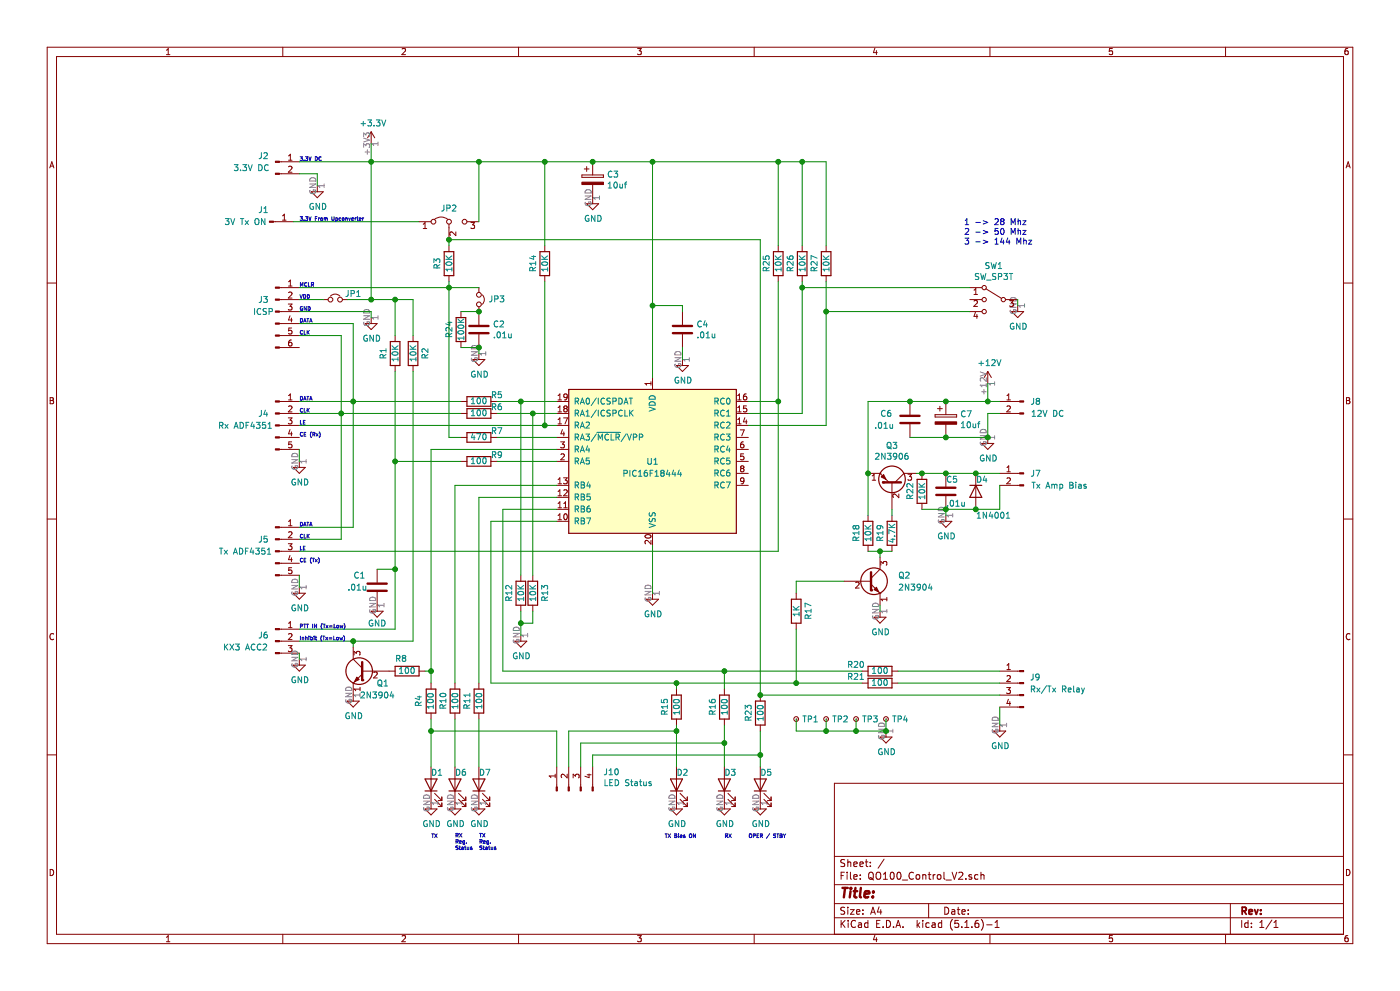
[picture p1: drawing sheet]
EESchema Schematic File Version 4
EELAYER 30 0
EELAYER END
$Descr A4 11693 8268
encoding utf-8
Sheet 1 1
Title ""
Date ""
Rev ""
Comp ""
Comment1 ""
Comment2 ""
Comment3 ""
Comment4 ""
$EndDescr
$Comp
L Transistor_BJT:2N3906 Q3
U 1 1
P 7450 4050
F 0 "Q3" V 7778 4050 50  0000 C CNN
F 1 "2N3906" V 7687 4050 50  0000 C CNN
F 2 "Package_TO_SOT_THT:TO-92_Inline" H 7650 3975 50  0001 L CIN
F 3 "https://www.fairchildsemi.com/datasheets/2N/2N3906.pdf" H 7450 4050 50  0001 L CNN
	1    7450 4050
	0    1    -1   0   
$EndComp
$Comp
L Device:CP C3
U 1 1
P 4950 1500
F 0 "C3" H 5068 1546 50  0000 L CNN
F 1 "10uf" H 5068 1455 50  0000 L CNN
F 2 "Capacitor_THT:CP_Radial_D5.0mm_P2.50mm" H 4988 1350 50  0001 C CNN
F 3 "~" H 4950 1500 50  0001 C CNN
	1    4950 1500
	1    0    0    -1  
$EndComp
$Comp
L power:+3.3V #PWR05
U 1 1
P 3100 1200
F 0 "#PWR05" H 3100 1050 50  0001 C CNN
F 1 "+3.3V" H 3115 1373 50  0000 C CNN
F 2 "" H 3100 1200 50  0001 C CNN
F 3 "" H 3100 1200 50  0001 C CNN
	1    3100 1200
	1    0    0    -1  
$EndComp
$Comp
L power:+12V #PWR016
U 1 1
P 8250 3200
F 0 "#PWR016" H 8250 3050 50  0001 C CNN
F 1 "+12V" H 8265 3373 50  0000 C CNN
F 2 "" H 8250 3200 50  0001 C CNN
F 3 "" H 8250 3200 50  0001 C CNN
	1    8250 3200
	1    0    0    -1  
$EndComp
$Comp
L Device:LED D2
U 1 1
P 5650 6550
F 0 "D2" V 5750 6500 50  0000 C CNN
F 1 "LED" H 5643 6676 50  0001 C CNN
F 2 "LED_THT:LED_D1.8mm_W3.3mm_H2.4mm" H 5650 6550 50  0001 C CNN
F 3 "~" H 5650 6550 50  0001 C CNN
	1    5650 6550
	0    -1   -1   0   
$EndComp
$Comp
L power:GND #PWR013
U 1 1
P 5450 4950
F 0 "#PWR013" H 5450 4700 50  0001 C CNN
F 1 "GND" H 5455 4777 50  0000 C CNN
F 2 "" H 5450 4950 50  0001 C CNN
F 3 "" H 5450 4950 50  0001 C CNN
	1    5450 4950
	1    0    0    -1  
$EndComp
Wire Wire Line
	5700 2600 5700 2550
Wire Wire Line
	5700 2550 5450 2550
Wire Wire Line
	5450 2550 5450 3150
$Comp
L Connector:Conn_01x06_Male J3
U 1 1
P 2300 2600
F 0 "J3" H 2200 2700 50  0000 C CNN
F 1 "ICSP" H 2200 2600 50  0000 C CNN
F 2 "Connector_PinHeader_2.54mm:PinHeader_1x06_P2.54mm_Vertical" H 2300 2600 50  0001 C CNN
F 3 "~" H 2300 2600 50  0001 C CNN
	1    2300 2600
	1    0    0    -1  
$EndComp
$Comp
L power:GND #PWR014
U 1 1
P 5700 3000
F 0 "#PWR014" H 5700 2750 50  0001 C CNN
F 1 "GND" H 5705 2827 50  0000 C CNN
F 2 "" H 5700 3000 50  0001 C CNN
F 3 "" H 5700 3000 50  0001 C CNN
	1    5700 3000
	1    0    0    -1  
$EndComp
$Comp
L power:GND #PWR04
U 1 1
P 2650 1550
F 0 "#PWR04" H 2650 1300 50  0001 C CNN
F 1 "GND" H 2655 1377 50  0000 C CNN
F 2 "" H 2650 1550 50  0001 C CNN
F 3 "" H 2650 1550 50  0001 C CNN
	1    2650 1550
	1    0    0    -1  
$EndComp
Wire Wire Line
	2500 1450 2650 1450
Wire Wire Line
	2650 1450 2650 1550
$Comp
L Device:R R5
U 1 1
P 4000 3350
F 0 "R5" V 4050 3200 50  0000 C CNN
F 1 "100" V 4000 3350 50  0000 C CNN
F 2 "Resistor_THT:R_Axial_DIN0207_L6.3mm_D2.5mm_P7.62mm_Horizontal" V 3930 3350 50  0001 C CNN
F 3 "~" H 4000 3350 50  0001 C CNN
	1    4000 3350
	0    -1   -1   0   
$EndComp
$Comp
L Device:R R6
U 1 1
P 4000 3450
F 0 "R6" V 4050 3300 50  0000 C CNN
F 1 "100" V 4000 3450 50  0000 C CNN
F 2 "Resistor_THT:R_Axial_DIN0207_L6.3mm_D2.5mm_P7.62mm_Horizontal" V 3930 3450 50  0001 C CNN
F 3 "~" H 4000 3450 50  0001 C CNN
	1    4000 3450
	0    -1   -1   0   
$EndComp
Wire Wire Line
	4150 3450 4450 3450
$Comp
L Device:R R3
U 1 1
P 3750 2200
F 0 "R3" V 3650 2200 50  0000 C CNN
F 1 "10K" V 3750 2200 50  0000 C CNN
F 2 "Resistor_THT:R_Axial_DIN0207_L6.3mm_D2.5mm_P7.62mm_Horizontal" V 3680 2200 50  0001 C CNN
F 3 "~" H 3750 2200 50  0001 C CNN
	1    3750 2200
	1    0    0    -1  
$EndComp
$Comp
L Device:R R14
U 1 1
P 4550 2200
F 0 "R14" V 4450 2200 50  0000 C CNN
F 1 "10K" V 4550 2200 50  0000 C CNN
F 2 "Resistor_THT:R_Axial_DIN0207_L6.3mm_D2.5mm_P7.62mm_Horizontal" V 4480 2200 50  0001 C CNN
F 3 "~" H 4550 2200 50  0001 C CNN
	1    4550 2200
	1    0    0    -1  
$EndComp
$Comp
L power:GND #PWR010
U 1 1
P 4000 2950
F 0 "#PWR010" H 4000 2700 50  0001 C CNN
F 1 "GND" H 4005 2777 50  0000 C CNN
F 2 "" H 4000 2950 50  0001 C CNN
F 3 "" H 4000 2950 50  0001 C CNN
	1    4000 2950
	1    0    0    -1  
$EndComp
$Comp
L Device:C C2
U 1 1
P 4000 2750
F 0 "C2" H 4115 2796 50  0000 L CNN
F 1 ".01u" H 4115 2705 50  0000 L CNN
F 2 "Capacitor_THT:C_Disc_D3.4mm_W2.1mm_P2.50mm" H 4038 2600 50  0001 C CNN
F 3 "~" H 4000 2750 50  0001 C CNN
	1    4000 2750
	1    0    0    -1  
$EndComp
Wire Wire Line
	3850 3650 3750 3650
Wire Wire Line
	4000 2900 4000 2950
Wire Wire Line
	4150 3650 4650 3650
$Comp
L Device:R R12
U 1 1
P 4350 4950
F 0 "R12" V 4250 4950 50  0000 C CNN
F 1 "10K" V 4350 4950 50  0000 C CNN
F 2 "Resistor_THT:R_Axial_DIN0207_L6.3mm_D2.5mm_P7.62mm_Horizontal" V 4280 4950 50  0001 C CNN
F 3 "~" H 4350 4950 50  0001 C CNN
	1    4350 4950
	1    0    0    -1  
$EndComp
$Comp
L Device:R R13
U 1 1
P 4450 4950
F 0 "R13" V 4550 4950 50  0000 C CNN
F 1 "10K" V 4450 4950 50  0000 C CNN
F 2 "Resistor_THT:R_Axial_DIN0207_L6.3mm_D2.5mm_P7.62mm_Horizontal" V 4380 4950 50  0001 C CNN
F 3 "~" H 4450 4950 50  0001 C CNN
	1    4450 4950
	1    0    0    -1  
$EndComp
Wire Wire Line
	4450 5100 4450 5200
Connection ~ 4450 3450
Wire Wire Line
	4450 3450 4650 3450
Wire Wire Line
	2500 2500 2700 2500
$Comp
L Device:Jumper_NC_Small JP1
U 1 1
P 2800 2500
F 0 "JP1" H 2950 2550 50  0000 C CNN
F 1 "Remove during program" H 2800 2621 50  0001 C CNN
F 2 "Connector_PinHeader_2.54mm:PinHeader_1x02_P2.54mm_Vertical" H 2800 2500 50  0001 C CNN
F 3 "~" H 2800 2500 50  0001 C CNN
	1    2800 2500
	1    0    0    -1  
$EndComp
Wire Wire Line
	2500 1350 3100 1350
Wire Wire Line
	2900 2500 3100 2500
Connection ~ 3100 1350
Wire Wire Line
	3100 1200 3100 1350
$Comp
L power:GND #PWR06
U 1 1
P 3100 2650
F 0 "#PWR06" H 3100 2400 50  0001 C CNN
F 1 "GND" H 3105 2477 50  0000 C CNN
F 2 "" H 3100 2650 50  0001 C CNN
F 3 "" H 3100 2650 50  0001 C CNN
	1    3100 2650
	1    0    0    -1  
$EndComp
Wire Wire Line
	2500 2600 3100 2600
Wire Wire Line
	3100 2600 3100 2650
Wire Wire Line
	2500 2700 2950 2700
Wire Wire Line
	2950 2700 2950 3350
Wire Wire Line
	2850 2800 2850 3450
Wire Wire Line
	2500 2800 2850 2800
Text Notes 2500 2400 0    31   ~ 0
MCLR
Text Notes 2500 2500 0    31   ~ 0
VDD
Text Notes 2500 2600 0    31   ~ 0
GND
Text Notes 2500 2700 0    31   ~ 0
DATA
Text Notes 2500 2800 0    31   ~ 0
CLK
$Comp
L Device:Jumper_NC_Small JP3
U 1 1
P 4000 2500
F 0 "JP3" V 4000 2650 50  0000 C CNN
F 1 "Remove during program" H 4000 2621 50  0001 C CNN
F 2 "Connector_PinHeader_2.54mm:PinHeader_1x02_P2.54mm_Vertical" H 4000 2500 50  0001 C CNN
F 3 "~" H 4000 2500 50  0001 C CNN
	1    4000 2500
	0    1    -1   0   
$EndComp
Wire Wire Line
	3750 2400 3750 3650
Connection ~ 4550 1350
Wire Wire Line
	4550 1350 4950 1350
Wire Wire Line
	2500 3350 2950 3350
Connection ~ 2950 3350
Wire Wire Line
	2500 3450 2850 3450
Connection ~ 2850 3450
Text Notes 2500 3350 0    31   ~ 0
DATA
Text Notes 2500 3450 0    31   ~ 0
CLK
Text Notes 2500 3550 0    31   ~ 0
LE
$Comp
L power:GND #PWR01
U 1 1
P 2500 3850
F 0 "#PWR01" H 2500 3600 50  0001 C CNN
F 1 "GND" H 2505 3677 50  0000 C CNN
F 2 "" H 2500 3850 50  0001 C CNN
F 3 "" H 2500 3850 50  0001 C CNN
	1    2500 3850
	1    0    0    -1  
$EndComp
$Comp
L power:GND #PWR02
U 1 1
P 2500 4900
F 0 "#PWR02" H 2500 4650 50  0001 C CNN
F 1 "GND" H 2505 4727 50  0000 C CNN
F 2 "" H 2500 4900 50  0001 C CNN
F 3 "" H 2500 4900 50  0001 C CNN
	1    2500 4900
	1    0    0    -1  
$EndComp
Wire Wire Line
	2500 4800 2500 4900
Wire Wire Line
	2500 3750 2500 3850
Text Notes 2500 3650 0    31   ~ 0
CE (Rx)
Text Notes 2500 4400 0    31   ~ 0
DATA
Text Notes 2500 4500 0    31   ~ 0
CLK
Text Notes 2500 4600 0    31   ~ 0
LE
Text Notes 2500 4700 0    31   ~ 0
CE (Tx)
Wire Wire Line
	2500 4400 2950 4400
Wire Wire Line
	2500 4500 2850 4500
Connection ~ 4950 1350
Wire Wire Line
	4950 1350 5450 1350
$Comp
L power:GND #PWR012
U 1 1
P 4950 1650
F 0 "#PWR012" H 4950 1400 50  0001 C CNN
F 1 "GND" H 4955 1477 50  0000 C CNN
F 2 "" H 4950 1650 50  0001 C CNN
F 3 "" H 4950 1650 50  0001 C CNN
	1    4950 1650
	1    0    0    -1  
$EndComp
$Comp
L Connector:Conn_01x01_Male J1
U 1 1
P 2250 1850
F 0 "J1" H 2200 1950 50  0000 C CNN
F 1 "3V Tx ON" H 2050 1850 50  0000 C CNN
F 2 "Connector_PinHeader_2.54mm:PinHeader_1x01_P2.54mm_Vertical" H 2250 1850 50  0001 C CNN
F 3 "~" H 2250 1850 50  0001 C CNN
	1    2250 1850
	1    0    0    -1  
$EndComp
$Comp
L Jumper:Jumper_3_Bridged12 JP2
U 1 1
P 3750 1850
F 0 "JP2" H 3750 1963 50  0000 C CNN
F 1 "Jumper_3_Bridged12" H 3750 1963 50  0001 C CNN
F 2 "Connector_PinHeader_2.54mm:PinHeader_1x03_P2.54mm_Vertical" H 3750 1850 50  0001 C CNN
F 3 "~" H 3750 1850 50  0001 C CNN
	1    3750 1850
	1    0    0    -1  
$EndComp
Wire Wire Line
	4550 3550 4550 2350
Wire Wire Line
	4550 3550 4650 3550
Wire Wire Line
	4150 3350 4350 3350
Wire Wire Line
	4350 5100 4350 5200
Wire Wire Line
	4350 5200 4450 5200
Connection ~ 4350 3350
Wire Wire Line
	4350 3350 4650 3350
Wire Wire Line
	3100 1350 3100 2500
Wire Wire Line
	4000 1350 4000 1850
Wire Wire Line
	4550 1350 4550 2050
Text Notes 2500 1850 0    31   ~ 0
3.3V From Upconverter
Text Notes 2500 1350 0    31   ~ 0
3.3V DC
Wire Wire Line
	3750 2050 3750 2000
Wire Wire Line
	5450 1350 5450 2550
Connection ~ 5450 2550
Wire Wire Line
	2500 5450 2500 5500
Text Notes 2500 5250 0    31   ~ 0
PTT IN (Tx=Low)
Text Notes 2500 5350 0    31   ~ 0
Inhibit (Tx=Low)
$Comp
L Device:R R2
U 1 1
P 3450 2950
F 0 "R2" V 3550 2950 50  0000 C CNN
F 1 "10K" V 3450 2950 50  0000 C CNN
F 2 "Resistor_THT:R_Axial_DIN0207_L6.3mm_D2.5mm_P7.62mm_Horizontal" V 3380 2950 50  0001 C CNN
F 3 "~" H 3450 2950 50  0001 C CNN
	1    3450 2950
	1    0    0    -1  
$EndComp
$Comp
L Device:C C1
U 1 1
P 3150 4900
F 0 "C1" H 2950 5000 50  0000 L CNN
F 1 ".01u" H 2900 4900 50  0000 L CNN
F 2 "Capacitor_THT:C_Disc_D3.4mm_W2.1mm_P2.50mm" H 3188 4750 50  0001 C CNN
F 3 "~" H 3150 4900 50  0001 C CNN
	1    3150 4900
	1    0    0    -1  
$EndComp
$Comp
L Device:R R9
U 1 1
P 4000 3850
F 0 "R9" V 4050 3700 50  0000 C CNN
F 1 "100" V 4000 3850 50  0000 C CNN
F 2 "Resistor_THT:R_Axial_DIN0207_L6.3mm_D2.5mm_P7.62mm_Horizontal" V 3930 3850 50  0001 C CNN
F 3 "~" H 4000 3850 50  0001 C CNN
	1    4000 3850
	0    -1   -1   0   
$EndComp
Wire Wire Line
	4150 3850 4650 3850
Wire Wire Line
	3300 2800 3300 2500
Wire Wire Line
	3300 2500 3100 2500
Connection ~ 3100 2500
$Comp
L power:GND #PWR08
U 1 1
P 3150 5050
F 0 "#PWR08" H 3150 4800 50  0001 C CNN
F 1 "GND" H 3150 4900 50  0000 C CNN
F 2 "" H 3150 5050 50  0001 C CNN
F 3 "" H 3150 5050 50  0001 C CNN
	1    3150 5050
	1    0    0    -1  
$EndComp
$Comp
L Device:R R1
U 1 1
P 3300 2950
F 0 "R1" V 3200 2950 50  0000 C CNN
F 1 "10K" V 3300 2950 50  0000 C CNN
F 2 "Resistor_THT:R_Axial_DIN0207_L6.3mm_D2.5mm_P7.62mm_Horizontal" V 3230 2950 50  0001 C CNN
F 3 "~" H 3300 2950 50  0001 C CNN
	1    3300 2950
	1    0    0    -1  
$EndComp
$Comp
L Device:R R8
U 1 1
P 3400 5600
F 0 "R8" V 3500 5650 50  0000 C CNN
F 1 "100" V 3400 5600 50  0000 C CNN
F 2 "Resistor_THT:R_Axial_DIN0207_L6.3mm_D2.5mm_P7.62mm_Horizontal" V 3330 5600 50  0001 C CNN
F 3 "~" H 3400 5600 50  0001 C CNN
	1    3400 5600
	0    -1   -1   0   
$EndComp
Connection ~ 4550 3550
Wire Wire Line
	2850 3450 3850 3450
Wire Wire Line
	2950 3350 3850 3350
$Comp
L Device:R R20
U 1 1
P 7350 5600
F 0 "R20" V 7400 5800 50  0000 C CNN
F 1 "100" V 7350 5600 50  0000 C CNN
F 2 "Resistor_THT:R_Axial_DIN0207_L6.3mm_D2.5mm_P7.62mm_Horizontal" V 7280 5600 50  0001 C CNN
F 3 "~" H 7350 5600 50  0001 C CNN
	1    7350 5600
	0    -1   -1   0   
$EndComp
$Comp
L Device:R R21
U 1 1
P 7350 5700
F 0 "R21" V 7400 5900 50  0000 C CNN
F 1 "100" V 7350 5700 50  0000 C CNN
F 2 "Resistor_THT:R_Axial_DIN0207_L6.3mm_D2.5mm_P7.62mm_Horizontal" V 7280 5700 50  0001 C CNN
F 3 "~" H 7350 5700 50  0001 C CNN
	1    7350 5700
	0    -1   -1   0   
$EndComp
Wire Wire Line
	4200 4250 4650 4250
Wire Wire Line
	4650 4350 4100 4350
Wire Wire Line
	4100 4350 4100 5700
$Comp
L power:GND #PWR011
U 1 1
P 4350 5300
F 0 "#PWR011" H 4350 5050 50  0001 C CNN
F 1 "GND" H 4355 5127 50  0000 C CNN
F 2 "" H 4350 5300 50  0001 C CNN
F 3 "" H 4350 5300 50  0001 C CNN
	1    4350 5300
	1    0    0    -1  
$EndComp
Wire Wire Line
	4350 5300 4350 5200
Connection ~ 4350 5200
$Comp
L Connector:Conn_01x02_Male J2
U 1 1
P 2300 1350
F 0 "J2" H 2200 1400 50  0000 C CNN
F 1 "3.3V DC" H 2100 1300 50  0000 C CNN
F 2 "Connector_PinHeader_2.54mm:PinHeader_1x02_P2.54mm_Vertical" H 2300 1350 50  0001 C CNN
F 3 "~" H 2300 1350 50  0001 C CNN
	1    2300 1350
	1    0    0    -1  
$EndComp
$Comp
L Transistor_BJT:2N3904 Q2
U 1 1
P 7250 4850
F 0 "Q2" H 7500 4900 50  0000 L CNN
F 1 "2N3904" H 7500 4800 50  0000 L CNN
F 2 "Package_TO_SOT_THT:TO-92_Inline" H 7450 4775 50  0001 L CIN
F 3 "https://www.fairchildsemi.com/datasheets/2N/2N3904.pdf" H 7250 4850 50  0001 L CNN
	1    7250 4850
	1    0    0    -1  
$EndComp
$Comp
L power:GND #PWR017
U 1 1
P 7350 5100
F 0 "#PWR017" H 7350 4850 50  0001 C CNN
F 1 "GND" H 7355 4927 50  0000 C CNN
F 2 "" H 7350 5100 50  0001 C CNN
F 3 "" H 7350 5100 50  0001 C CNN
	1    7350 5100
	1    0    0    -1  
$EndComp
$Comp
L Device:R R17
U 1 1
P 6650 5100
F 0 "R17" V 6750 5100 50  0000 C CNN
F 1 "1K" V 6650 5100 50  0000 C CNN
F 2 "Resistor_THT:R_Axial_DIN0207_L6.3mm_D2.5mm_P7.62mm_Horizontal" V 6580 5100 50  0001 C CNN
F 3 "~" H 6650 5100 50  0001 C CNN
	1    6650 5100
	1    0    0    -1  
$EndComp
Wire Wire Line
	6050 5600 4200 5600
$Comp
L Device:R R18
U 1 1
P 7250 4450
F 0 "R18" V 7150 4450 50  0000 C CNN
F 1 "10K" V 7250 4450 50  0000 C CNN
F 2 "Resistor_THT:R_Axial_DIN0207_L6.3mm_D2.5mm_P7.62mm_Horizontal" V 7180 4450 50  0001 C CNN
F 3 "~" H 7250 4450 50  0001 C CNN
	1    7250 4450
	1    0    0    -1  
$EndComp
$Comp
L Device:R R19
U 1 1
P 7450 4450
F 0 "R19" V 7350 4450 50  0000 C CNN
F 1 "4.7K" V 7450 4450 50  0000 C CNN
F 2 "Resistor_THT:R_Axial_DIN0207_L6.3mm_D2.5mm_P7.62mm_Horizontal" V 7380 4450 50  0001 C CNN
F 3 "~" H 7450 4450 50  0001 C CNN
	1    7450 4450
	1    0    0    -1  
$EndComp
$Comp
L Device:R R22
U 1 1
P 7700 4100
F 0 "R22" V 7600 4100 50  0000 C CNN
F 1 "10K" V 7700 4100 50  0000 C CNN
F 2 "Resistor_THT:R_Axial_DIN0207_L6.3mm_D2.5mm_P7.62mm_Horizontal" V 7630 4100 50  0001 C CNN
F 3 "~" H 7700 4100 50  0001 C CNN
	1    7700 4100
	1    0    0    -1  
$EndComp
$Comp
L Device:C C5
U 1 1
P 7900 4100
F 0 "C5" H 7900 4200 50  0000 L CNN
F 1 ".01u" H 7900 4000 50  0000 L CNN
F 2 "Capacitor_THT:C_Disc_D3.4mm_W2.1mm_P2.50mm" H 7938 3950 50  0001 C CNN
F 3 "~" H 7900 4100 50  0001 C CNN
	1    7900 4100
	1    0    0    -1  
$EndComp
$Comp
L power:GND #PWR018
U 1 1
P 7900 4300
F 0 "#PWR018" H 7900 4050 50  0001 C CNN
F 1 "GND" H 7905 4127 50  0000 C CNN
F 2 "" H 7900 4300 50  0001 C CNN
F 3 "" H 7900 4300 50  0001 C CNN
	1    7900 4300
	1    0    0    -1  
$EndComp
Wire Wire Line
	7700 4250 7900 4250
Wire Wire Line
	7900 4300 7900 4250
Connection ~ 7900 4250
Wire Wire Line
	7450 4600 7350 4600
Wire Wire Line
	7250 4300 7250 3950
Wire Wire Line
	7450 4300 7450 4250
Wire Wire Line
	7900 4250 8150 4250
Wire Wire Line
	8350 4250 8350 4050
$Comp
L Device:D D4
U 1 1
P 8150 4100
F 0 "D4" V 8050 4100 50  0000 L CNN
F 1 "1N4001" V 8350 4100 50  0000 L CNN
F 2 "Diode_THT:D_A-405_P7.62mm_Horizontal" H 8150 4100 50  0001 C CNN
F 3 "~" H 8150 4100 50  0001 C CNN
	1    8150 4100
	0    1    1    0   
$EndComp
Connection ~ 8150 4250
Wire Wire Line
	8150 4250 8350 4250
$Comp
L Device:R R15
U 1 1
P 5650 5900
F 0 "R15" V 5550 5900 50  0000 C CNN
F 1 "100" V 5650 5900 50  0000 C CNN
F 2 "Resistor_THT:R_Axial_DIN0207_L6.3mm_D2.5mm_P7.62mm_Horizontal" V 5580 5900 50  0001 C CNN
F 3 "~" H 5650 5900 50  0001 C CNN
	1    5650 5900
	1    0    0    -1  
$EndComp
$Comp
L Device:R R16
U 1 1
P 6050 5900
F 0 "R16" V 5950 5900 50  0000 C CNN
F 1 "100" V 6050 5900 50  0000 C CNN
F 2 "Resistor_THT:R_Axial_DIN0207_L6.3mm_D2.5mm_P7.62mm_Horizontal" V 5980 5900 50  0001 C CNN
F 3 "~" H 6050 5900 50  0001 C CNN
	1    6050 5900
	1    0    0    -1  
$EndComp
$Comp
L power:GND #PWR015
U 1 1
P 5650 6700
F 0 "#PWR015" H 5650 6450 50  0001 C CNN
F 1 "GND" H 5655 6527 50  0000 C CNN
F 2 "" H 5650 6700 50  0001 C CNN
F 3 "" H 5650 6700 50  0001 C CNN
	1    5650 6700
	1    0    0    -1  
$EndComp
Wire Wire Line
	5650 6100 5650 6050
Text Notes 6050 7000 0    31   ~ 0
RX
Text Notes 5550 7000 0    31   ~ 0
TX Bias ON
$Comp
L power:GND #PWR019
U 1 1
P 8250 3650
F 0 "#PWR019" H 8250 3400 50  0001 C CNN
F 1 "GND" H 8255 3477 50  0000 C CNN
F 2 "" H 8250 3650 50  0001 C CNN
F 3 "" H 8250 3650 50  0001 C CNN
	1    8250 3650
	1    0    0    -1  
$EndComp
Wire Wire Line
	8250 3350 8250 3200
$Comp
L Device:LED D1
U 1 1
P 3600 6550
F 0 "D1" V 3700 6500 50  0000 C CNN
F 1 "LED" H 3593 6676 50  0001 C CNN
F 2 "LED_THT:LED_D1.8mm_W3.3mm_H2.4mm" H 3600 6550 50  0001 C CNN
F 3 "~" H 3600 6550 50  0001 C CNN
	1    3600 6550
	0    -1   -1   0   
$EndComp
$Comp
L power:GND #PWR09
U 1 1
P 3600 6700
F 0 "#PWR09" H 3600 6450 50  0001 C CNN
F 1 "GND" H 3605 6527 50  0000 C CNN
F 2 "" H 3600 6700 50  0001 C CNN
F 3 "" H 3600 6700 50  0001 C CNN
	1    3600 6700
	1    0    0    -1  
$EndComp
Text Notes 3600 7000 0    31   ~ 0
TX
Wire Wire Line
	5650 5750 5650 5700
Connection ~ 5650 5700
Wire Wire Line
	5650 5700 6650 5700
Wire Wire Line
	6050 5750 6050 5600
$Comp
L Connector:TestPoint_Small TP1
U 1 1
P 6650 6000
F 0 "TP1" H 6698 6000 50  0000 L CNN
F 1 "M3" H 6698 5955 50  0001 L CNN
F 2 "MountingHole:MountingHole_3.2mm_M3" H 6850 6000 50  0001 C CNN
F 3 "~" H 6850 6000 50  0001 C CNN
	1    6650 6000
	1    0    0    -1  
$EndComp
$Comp
L power:GND #PWR021
U 1 1
P 7400 6100
F 0 "#PWR021" H 7400 5850 50  0001 C CNN
F 1 "GND" H 7405 5927 50  0000 C CNN
F 2 "" H 7400 6100 50  0001 C CNN
F 3 "" H 7400 6100 50  0001 C CNN
	1    7400 6100
	1    0    0    -1  
$EndComp
Wire Wire Line
	6650 6000 6650 6100
Connection ~ 7250 3950
Wire Wire Line
	7250 3350 7250 3950
Wire Wire Line
	7650 3950 7700 3950
Wire Wire Line
	7900 3950 7700 3950
Connection ~ 7700 3950
Wire Wire Line
	7900 3950 8150 3950
Connection ~ 7900 3950
Wire Wire Line
	8350 3950 8150 3950
Connection ~ 8150 3950
$Comp
L Device:CP C7
U 1 1
P 7900 3500
F 0 "C7" H 8018 3546 50  0000 L CNN
F 1 "10uf" H 8018 3455 50  0000 L CNN
F 2 "Capacitor_THT:CP_Radial_D5.0mm_P2.50mm" H 7938 3350 50  0001 C CNN
F 3 "~" H 7900 3500 50  0001 C CNN
	1    7900 3500
	1    0    0    -1  
$EndComp
Wire Wire Line
	7900 3350 7600 3350
$Comp
L Device:C C6
U 1 1
P 7600 3500
F 0 "C6" H 7350 3550 50  0000 L CNN
F 1 ".01u" H 7300 3450 50  0000 L CNN
F 2 "Capacitor_THT:C_Disc_D3.4mm_W2.1mm_P2.50mm" H 7638 3350 50  0001 C CNN
F 3 "~" H 7600 3500 50  0001 C CNN
	1    7600 3500
	1    0    0    -1  
$EndComp
Connection ~ 7600 3350
Wire Wire Line
	7600 3350 7250 3350
Wire Wire Line
	7600 3650 7900 3650
Wire Wire Line
	7900 3650 8250 3650
Connection ~ 7900 3650
Wire Wire Line
	7900 3350 8250 3350
Connection ~ 7900 3350
Wire Wire Line
	8350 3350 8250 3350
Connection ~ 8250 3350
Wire Wire Line
	8250 3650 8250 3450
Wire Wire Line
	8250 3450 8350 3450
Connection ~ 8250 3650
$Comp
L Device:R R7
U 1 1
P 4000 3650
F 0 "R7" V 4050 3500 50  0000 C CNN
F 1 "470" V 4000 3650 50  0000 C CNN
F 2 "Resistor_THT:R_Axial_DIN0207_L6.3mm_D2.5mm_P7.62mm_Horizontal" V 3930 3650 50  0001 C CNN
F 3 "~" H 4000 3650 50  0001 C CNN
	1    4000 3650
	0    -1   -1   0   
$EndComp
Wire Wire Line
	3150 4750 3300 4750
Wire Wire Line
	3450 2800 3450 2500
Wire Wire Line
	3450 2500 3300 2500
Connection ~ 3300 2500
Wire Wire Line
	2500 5350 2950 5350
Wire Wire Line
	3300 5250 3300 4750
Wire Wire Line
	2500 5250 3300 5250
Connection ~ 3300 4750
Wire Wire Line
	3300 4750 3300 3850
$Comp
L Device:LED D3
U 1 1
P 6050 6550
F 0 "D3" V 6150 6500 50  0000 C CNN
F 1 "LED" H 6043 6676 50  0001 C CNN
F 2 "LED_THT:LED_D1.8mm_W3.3mm_H2.4mm" H 6050 6550 50  0001 C CNN
F 3 "~" H 6050 6550 50  0001 C CNN
	1    6050 6550
	0    -1   -1   0   
$EndComp
$Comp
L power:GND #PWR022
U 1 1
P 6050 6700
F 0 "#PWR022" H 6050 6450 50  0001 C CNN
F 1 "GND" H 6055 6527 50  0000 C CNN
F 2 "" H 6050 6700 50  0001 C CNN
F 3 "" H 6050 6700 50  0001 C CNN
	1    6050 6700
	1    0    0    -1  
$EndComp
Wire Wire Line
	3300 3850 3850 3850
Connection ~ 3300 3850
Wire Wire Line
	3300 3850 3300 3100
Connection ~ 3750 2400
Wire Wire Line
	3750 2400 4000 2400
Connection ~ 4000 1350
Wire Wire Line
	4000 1350 4550 1350
Wire Wire Line
	3100 1350 4000 1350
Wire Wire Line
	2500 2400 3750 2400
Wire Wire Line
	3750 2350 3750 2400
Wire Wire Line
	7350 4650 7350 4600
Connection ~ 7350 4600
Wire Wire Line
	7350 4600 7250 4600
Wire Wire Line
	7350 5050 7350 5100
Wire Wire Line
	6650 4850 6650 4950
Wire Wire Line
	6650 5250 6650 5700
Connection ~ 6650 5700
Wire Wire Line
	5700 2900 5700 3000
$Comp
L Device:C C4
U 1 1
P 5700 2750
F 0 "C4" H 5815 2796 50  0000 L CNN
F 1 ".01u" H 5815 2705 50  0000 L CNN
F 2 "Capacitor_THT:C_Disc_D3.4mm_W2.1mm_P2.50mm" H 5738 2600 50  0001 C CNN
F 3 "~" H 5700 2750 50  0001 C CNN
	1    5700 2750
	1    0    0    -1  
$EndComp
Wire Wire Line
	2450 1850 3500 1850
$Comp
L RG_Custom_SCH:PIC16F18444 U1
U 1 1
P 5450 3850
F 0 "U1" H 5450 3850 50  0000 C CNN
F 1 "PIC16F18444" H 5450 3750 50  0000 C CNN
F 2 "Package_DIP:DIP-20_W7.62mm" H 5450 3070 50  0001 C CNN
F 3 "http://ww1.microchip.com/downloads/en/devicedoc/40001800a.pdf" H 5450 3150 50  0001 C CNN
	1    5450 3850
	1    0    0    -1  
$EndComp
$Comp
L Connector:TestPoint_Small TP3
U 1 1
P 7150 6000
F 0 "TP3" H 7198 6000 50  0000 L CNN
F 1 "M3" H 7198 5955 50  0001 L CNN
F 2 "MountingHole:MountingHole_3.2mm_M3" H 7350 6000 50  0001 C CNN
F 3 "~" H 7350 6000 50  0001 C CNN
	1    7150 6000
	1    0    0    -1  
$EndComp
$Comp
L Connector:TestPoint_Small TP2
U 1 1
P 6900 6000
F 0 "TP2" H 6948 6000 50  0000 L CNN
F 1 "M3" H 6948 5955 50  0001 L CNN
F 2 "MountingHole:MountingHole_3.2mm_M3" H 7100 6000 50  0001 C CNN
F 3 "~" H 7100 6000 50  0001 C CNN
	1    6900 6000
	1    0    0    -1  
$EndComp
$Comp
L Connector:TestPoint_Small TP4
U 1 1
P 7400 6000
F 0 "TP4" H 7448 6000 50  0000 L CNN
F 1 "M3" H 7448 5955 50  0001 L CNN
F 2 "MountingHole:MountingHole_3.2mm_M3" H 7600 6000 50  0001 C CNN
F 3 "~" H 7600 6000 50  0001 C CNN
	1    7400 6000
	1    0    0    -1  
$EndComp
$Comp
L Connector:Conn_01x05_Male J4
U 1 1
P 2300 3550
F 0 "J4" H 2200 3650 50  0000 C CNN
F 1 "Rx ADF4351" H 2050 3550 50  0000 C CNN
F 2 "Connector_PinHeader_2.54mm:PinHeader_1x05_P2.54mm_Vertical" H 2300 3550 50  0001 C CNN
F 3 "~" H 2300 3550 50  0001 C CNN
	1    2300 3550
	1    0    0    -1  
$EndComp
$Comp
L Connector:Conn_01x05_Male J5
U 1 1
P 2300 4600
F 0 "J5" H 2200 4700 50  0000 C CNN
F 1 "Tx ADF4351" H 2050 4600 50  0000 C CNN
F 2 "Connector_PinHeader_2.54mm:PinHeader_1x05_P2.54mm_Vertical" H 2300 4600 50  0001 C CNN
F 3 "~" H 2300 4600 50  0001 C CNN
	1    2300 4600
	1    0    0    -1  
$EndComp
$Comp
L power:GND #PWR03
U 1 1
P 2500 5500
F 0 "#PWR03" H 2500 5250 50  0001 C CNN
F 1 "GND" H 2505 5327 50  0000 C CNN
F 2 "" H 2500 5500 50  0001 C CNN
F 3 "" H 2500 5500 50  0001 C CNN
	1    2500 5500
	1    0    0    -1  
$EndComp
$Comp
L Connector:Conn_01x03_Male J6
U 1 1
P 2300 5350
F 0 "J6" H 2200 5400 50  0000 C CNN
F 1 "KX3 ACC2" H 2050 5300 50  0000 C CNN
F 2 "Connector_PinHeader_2.54mm:PinHeader_1x03_P2.54mm_Vertical" H 2300 5350 50  0001 C CNN
F 3 "~" H 2300 5350 50  0001 C CNN
	1    2300 5350
	1    0    0    -1  
$EndComp
$Comp
L Connector:Conn_01x02_Male J7
U 1 1
P 8550 3950
F 0 "J7" H 8450 3950 50  0000 C CNN
F 1 "Tx Amp Bias" H 8250 3850 50  0000 C CNN
F 2 "Connector_PinHeader_2.54mm:PinHeader_1x02_P2.54mm_Vertical" H 8550 3950 50  0001 C CNN
F 3 "~" H 8550 3950 50  0001 C CNN
	1    8550 3950
	-1   0    0    -1  
$EndComp
$Comp
L Connector:Conn_01x02_Male J8
U 1 1
P 8550 3350
F 0 "J8" H 8450 3350 50  0000 C CNN
F 1 "12V DC" H 8350 3250 50  0000 C CNN
F 2 "Connector_PinHeader_2.54mm:PinHeader_1x02_P2.54mm_Vertical" H 8550 3350 50  0001 C CNN
F 3 "~" H 8550 3350 50  0001 C CNN
	1    8550 3350
	-1   0    0    -1  
$EndComp
Connection ~ 6050 5600
Wire Wire Line
	4200 4250 4200 5600
Wire Wire Line
	4100 5700 5650 5700
Wire Wire Line
	6650 6100 6900 6100
Wire Wire Line
	7400 6000 7400 6100
Connection ~ 7400 6100
Wire Wire Line
	7150 6000 7150 6100
Connection ~ 7150 6100
Wire Wire Line
	7150 6100 7400 6100
Wire Wire Line
	6900 6000 6900 6100
Connection ~ 6900 6100
Wire Wire Line
	6900 6100 7150 6100
$Comp
L Connector:Conn_01x04_Male J10
U 1 1
P 4750 6600
F 0 "J10" V 4904 6312 50  0000 R CNN
F 1 "LED Status" V 4813 6312 50  0000 R CNN
F 2 "Connector_PinHeader_2.54mm:PinHeader_1x04_P2.54mm_Vertical" H 4750 6600 50  0001 C CNN
F 3 "~" H 4750 6600 50  0001 C CNN
	1    4750 6600
	0    -1   -1   0   
$EndComp
$Comp
L Device:R R23
U 1 1
P 6350 5950
F 0 "R23" V 6250 5950 50  0000 C CNN
F 1 "100" V 6350 5950 50  0000 C CNN
F 2 "Resistor_THT:R_Axial_DIN0207_L6.3mm_D2.5mm_P7.62mm_Horizontal" V 6280 5950 50  0001 C CNN
F 3 "~" H 6350 5950 50  0001 C CNN
	1    6350 5950
	1    0    0    -1  
$EndComp
$Comp
L Device:LED D5
U 1 1
P 6350 6550
F 0 "D5" V 6450 6500 50  0000 C CNN
F 1 "LED" H 6343 6676 50  0001 C CNN
F 2 "LED_THT:LED_D1.8mm_W3.3mm_H2.4mm" H 6350 6550 50  0001 C CNN
F 3 "~" H 6350 6550 50  0001 C CNN
	1    6350 6550
	0    -1   -1   0   
$EndComp
$Comp
L Device:R R4
U 1 1
P 3600 5850
F 0 "R4" V 3700 5850 50  0000 C CNN
F 1 "100" V 3600 5850 50  0000 C CNN
F 2 "Resistor_THT:R_Axial_DIN0207_L6.3mm_D2.5mm_P7.62mm_Horizontal" V 3530 5850 50  0001 C CNN
F 3 "~" H 3600 5850 50  0001 C CNN
	1    3600 5850
	-1   0    0    1   
$EndComp
$Comp
L power:GND #PWR023
U 1 1
P 6350 6700
F 0 "#PWR023" H 6350 6450 50  0001 C CNN
F 1 "GND" H 6355 6527 50  0000 C CNN
F 2 "" H 6350 6700 50  0001 C CNN
F 3 "" H 6350 6700 50  0001 C CNN
	1    6350 6700
	1    0    0    -1  
$EndComp
Text Notes 6250 7000 0    31   ~ 0
OPER / STBY
Wire Wire Line
	4650 6100 4650 6400
Wire Wire Line
	4950 6400 4950 6300
Wire Wire Line
	4950 6300 6350 6300
Wire Wire Line
	6350 6300 6350 6400
Wire Wire Line
	6350 6100 6350 6300
Connection ~ 6350 6300
Wire Wire Line
	4850 6400 4850 6200
Wire Wire Line
	4850 6200 6050 6200
Wire Wire Line
	6050 6050 6050 6200
Wire Wire Line
	6050 6400 6050 6200
Connection ~ 6050 6200
Wire Wire Line
	4750 6400 4750 6100
Wire Wire Line
	4750 6100 5650 6100
Wire Wire Line
	5650 6100 5650 6400
Connection ~ 5650 6100
$Comp
L Device:R R24
U 1 1
P 3850 2750
F 0 "R24" V 3750 2750 50  0000 C CNN
F 1 "100K" V 3850 2750 50  0000 C CNN
F 2 "Resistor_THT:R_Axial_DIN0207_L6.3mm_D2.5mm_P7.62mm_Horizontal" V 3780 2750 50  0001 C CNN
F 3 "~" H 3850 2750 50  0001 C CNN
	1    3850 2750
	1    0    0    -1  
$EndComp
Wire Wire Line
	3850 2600 4000 2600
Connection ~ 4000 2600
Wire Wire Line
	3850 2900 4000 2900
Connection ~ 4000 2900
Wire Wire Line
	3450 3100 3450 5350
Wire Wire Line
	3600 6000 3600 6100
Connection ~ 3600 6100
Wire Wire Line
	3600 6100 3600 6400
Wire Wire Line
	2500 3550 4550 3550
$Comp
L Device:R R25
U 1 1
P 6500 2200
F 0 "R25" V 6400 2200 50  0000 C CNN
F 1 "10K" V 6500 2200 50  0000 C CNN
F 2 "Resistor_THT:R_Axial_DIN0207_L6.3mm_D2.5mm_P7.62mm_Horizontal" V 6430 2200 50  0001 C CNN
F 3 "~" H 6500 2200 50  0001 C CNN
	1    6500 2200
	1    0    0    -1  
$EndComp
Wire Wire Line
	5450 1350 6500 1350
Wire Wire Line
	6500 1350 6500 2050
Connection ~ 5450 1350
Wire Wire Line
	5450 4550 5450 4950
Wire Wire Line
	4350 3350 4350 4800
Wire Wire Line
	4450 3450 4450 4800
Wire Wire Line
	6500 2350 6500 3350
Wire Wire Line
	6250 3350 6500 3350
Wire Wire Line
	6500 3350 6500 4600
Wire Wire Line
	2950 3350 2950 4400
Wire Wire Line
	2850 3450 2850 4500
Wire Wire Line
	2500 4600 6500 4600
Wire Wire Line
	3750 2000 6350 2000
Wire Wire Line
	6350 2000 6350 5800
Connection ~ 3750 2000
$Comp
L Device:R R26
U 1 1
P 6700 2200
F 0 "R26" V 6600 2200 50  0000 C CNN
F 1 "10K" V 6700 2200 50  0000 C CNN
F 2 "Resistor_THT:R_Axial_DIN0207_L6.3mm_D2.5mm_P7.62mm_Horizontal" V 6630 2200 50  0001 C CNN
F 3 "~" H 6700 2200 50  0001 C CNN
	1    6700 2200
	1    0    0    -1  
$EndComp
$Comp
L Device:R R27
U 1 1
P 6900 2200
F 0 "R27" V 6800 2200 50  0000 C CNN
F 1 "10K" V 6900 2200 50  0000 C CNN
F 2 "Resistor_THT:R_Axial_DIN0207_L6.3mm_D2.5mm_P7.62mm_Horizontal" V 6830 2200 50  0001 C CNN
F 3 "~" H 6900 2200 50  0001 C CNN
	1    6900 2200
	1    0    0    -1  
$EndComp
Connection ~ 6500 1350
Connection ~ 6500 3350
Wire Wire Line
	6900 1350 6900 2050
Wire Wire Line
	6500 1350 6700 1350
Wire Wire Line
	6700 2050 6700 1350
Connection ~ 6700 1350
Wire Wire Line
	6700 1350 6900 1350
Wire Wire Line
	6650 4850 7050 4850
$Comp
L Connector:Conn_01x04_Male J9
U 1 1
P 8550 5700
F 0 "J9" H 8500 5750 50  0000 R CNN
F 1 "Rx/Tx Relay" H 8500 5650 50  0000 R CNN
F 2 "Connector_PinHeader_2.54mm:PinHeader_1x04_P2.54mm_Vertical" H 8550 5700 50  0001 C CNN
F 3 "~" H 8550 5700 50  0001 C CNN
	1    8550 5700
	-1   0    0    -1  
$EndComp
Wire Wire Line
	8350 5900 8350 6050
$Comp
L power:GND #PWR020
U 1 1
P 8350 6050
F 0 "#PWR020" H 8350 5800 50  0001 C CNN
F 1 "GND" H 8355 5877 50  0000 C CNN
F 2 "" H 8350 6050 50  0001 C CNN
F 3 "" H 8350 6050 50  0001 C CNN
	1    8350 6050
	1    0    0    -1  
$EndComp
Wire Wire Line
	6350 5800 8350 5800
Connection ~ 6350 5800
Wire Wire Line
	7500 5600 8350 5600
Wire Wire Line
	7500 5700 8350 5700
Wire Wire Line
	6050 5600 7200 5600
Wire Wire Line
	6650 5700 7200 5700
Wire Wire Line
	6250 3450 6700 3450
Wire Wire Line
	6250 3550 6900 3550
$Comp
L power:GND #PWR024
U 1 1
P 8500 2550
F 0 "#PWR024" H 8500 2300 50  0001 C CNN
F 1 "GND" H 8505 2377 50  0000 C CNN
F 2 "" H 8500 2550 50  0001 C CNN
F 3 "" H 8500 2550 50  0001 C CNN
	1    8500 2550
	1    0    0    -1  
$EndComp
$Comp
L Switch:SW_SP3T SW1
U 1 1
P 8300 2500
F 0 "SW1" H 8300 2783 50  0000 C CNN
F 1 "SW_SP3T" H 8300 2692 50  0000 C CNN
F 2 "" H 7675 2675 50  0001 C CNN
F 3 "~" H 7675 2675 50  0001 C CNN
	1    8300 2500
	-1   0    0    -1  
$EndComp
Wire Wire Line
	6700 2350 6700 2400
Wire Wire Line
	6900 2350 6900 2600
Wire Wire Line
	8500 2500 8500 2550
Wire Wire Line
	6700 2400 8100 2400
Connection ~ 6700 2400
Wire Wire Line
	6700 2400 6700 3450
Wire Wire Line
	6900 2600 8100 2600
Connection ~ 6900 2600
Wire Wire Line
	6900 2600 6900 3550
Text Notes 8050 2050 0    50   ~ 0
1 -> 28 Mhz\n2 -> 50 Mhz\n3 -> 144 Mhz
$Comp
L Device:R R10
U 1 1
P 3800 5850
F 0 "R10" V 3700 5850 50  0000 C CNN
F 1 "100" V 3800 5850 50  0000 C CNN
F 2 "Resistor_THT:R_Axial_DIN0207_L6.3mm_D2.5mm_P7.62mm_Horizontal" V 3730 5850 50  0001 C CNN
F 3 "~" H 3800 5850 50  0001 C CNN
	1    3800 5850
	1    0    0    -1  
$EndComp
$Comp
L Device:R R11
U 1 1
P 4000 5850
F 0 "R11" V 3900 5850 50  0000 C CNN
F 1 "100" V 4000 5850 50  0000 C CNN
F 2 "Resistor_THT:R_Axial_DIN0207_L6.3mm_D2.5mm_P7.62mm_Horizontal" V 3930 5850 50  0001 C CNN
F 3 "~" H 4000 5850 50  0001 C CNN
	1    4000 5850
	1    0    0    -1  
$EndComp
Wire Wire Line
	2950 5400 2950 5350
Connection ~ 2950 5350
Wire Wire Line
	2950 5350 3450 5350
$Comp
L Transistor_BJT:2N3904 Q1
U 1 1
P 3050 5600
F 0 "Q1" H 2850 5500 50  0000 L CNN
F 1 "2N3904" H 2800 5400 50  0000 L CNN
F 2 "Package_TO_SOT_THT:TO-92_Inline" H 3250 5525 50  0001 L CIN
F 3 "https://www.fairchildsemi.com/datasheets/2N/2N3904.pdf" H 3050 5600 50  0001 L CNN
	1    3050 5600
	-1   0    0    -1  
$EndComp
$Comp
L power:GND #PWR07
U 1 1
P 2950 5800
F 0 "#PWR07" H 2950 5550 50  0001 C CNN
F 1 "GND" H 2955 5627 50  0000 C CNN
F 2 "" H 2950 5800 50  0001 C CNN
F 3 "" H 2950 5800 50  0001 C CNN
	1    2950 5800
	1    0    0    -1  
$EndComp
Wire Wire Line
	3600 3750 4650 3750
Wire Wire Line
	3600 3750 3600 5600
Wire Wire Line
	3600 6100 4650 6100
Wire Wire Line
	3550 5600 3600 5600
Connection ~ 3600 5600
Wire Wire Line
	3600 5600 3600 5700
$Comp
L Device:LED D6
U 1 1
P 3800 6550
F 0 "D6" V 3900 6500 50  0000 C CNN
F 1 "LED" H 3793 6676 50  0001 C CNN
F 2 "LED_THT:LED_D1.8mm_W3.3mm_H2.4mm" H 3800 6550 50  0001 C CNN
F 3 "~" H 3800 6550 50  0001 C CNN
	1    3800 6550
	0    -1   -1   0   
$EndComp
$Comp
L Device:LED D7
U 1 1
P 4000 6550
F 0 "D7" V 4100 6500 50  0000 C CNN
F 1 "LED" H 3993 6676 50  0001 C CNN
F 2 "LED_THT:LED_D1.8mm_W3.3mm_H2.4mm" H 4000 6550 50  0001 C CNN
F 3 "~" H 4000 6550 50  0001 C CNN
	1    4000 6550
	0    -1   -1   0   
$EndComp
$Comp
L power:GND #PWR025
U 1 1
P 3800 6700
F 0 "#PWR025" H 3800 6450 50  0001 C CNN
F 1 "GND" H 3805 6527 50  0000 C CNN
F 2 "" H 3800 6700 50  0001 C CNN
F 3 "" H 3800 6700 50  0001 C CNN
	1    3800 6700
	1    0    0    -1  
$EndComp
$Comp
L power:GND #PWR026
U 1 1
P 4000 6700
F 0 "#PWR026" H 4000 6450 50  0001 C CNN
F 1 "GND" H 4005 6527 50  0000 C CNN
F 2 "" H 4000 6700 50  0001 C CNN
F 3 "" H 4000 6700 50  0001 C CNN
	1    4000 6700
	1    0    0    -1  
$EndComp
Wire Wire Line
	3800 6400 3800 6000
Wire Wire Line
	4000 6400 4000 6000
Text Notes 3800 7100 0    31   ~ 0
RX \nReg.\nStatus
Text Notes 4000 7100 0    31   ~ 0
TX\nReg.\nStatus
Wire Wire Line
	4000 5700 4000 4150
Wire Wire Line
	4000 4150 4650 4150
Wire Wire Line
	3800 5700 3800 4050
Wire Wire Line
	3800 4050 4650 4050
$EndSCHEMATC
